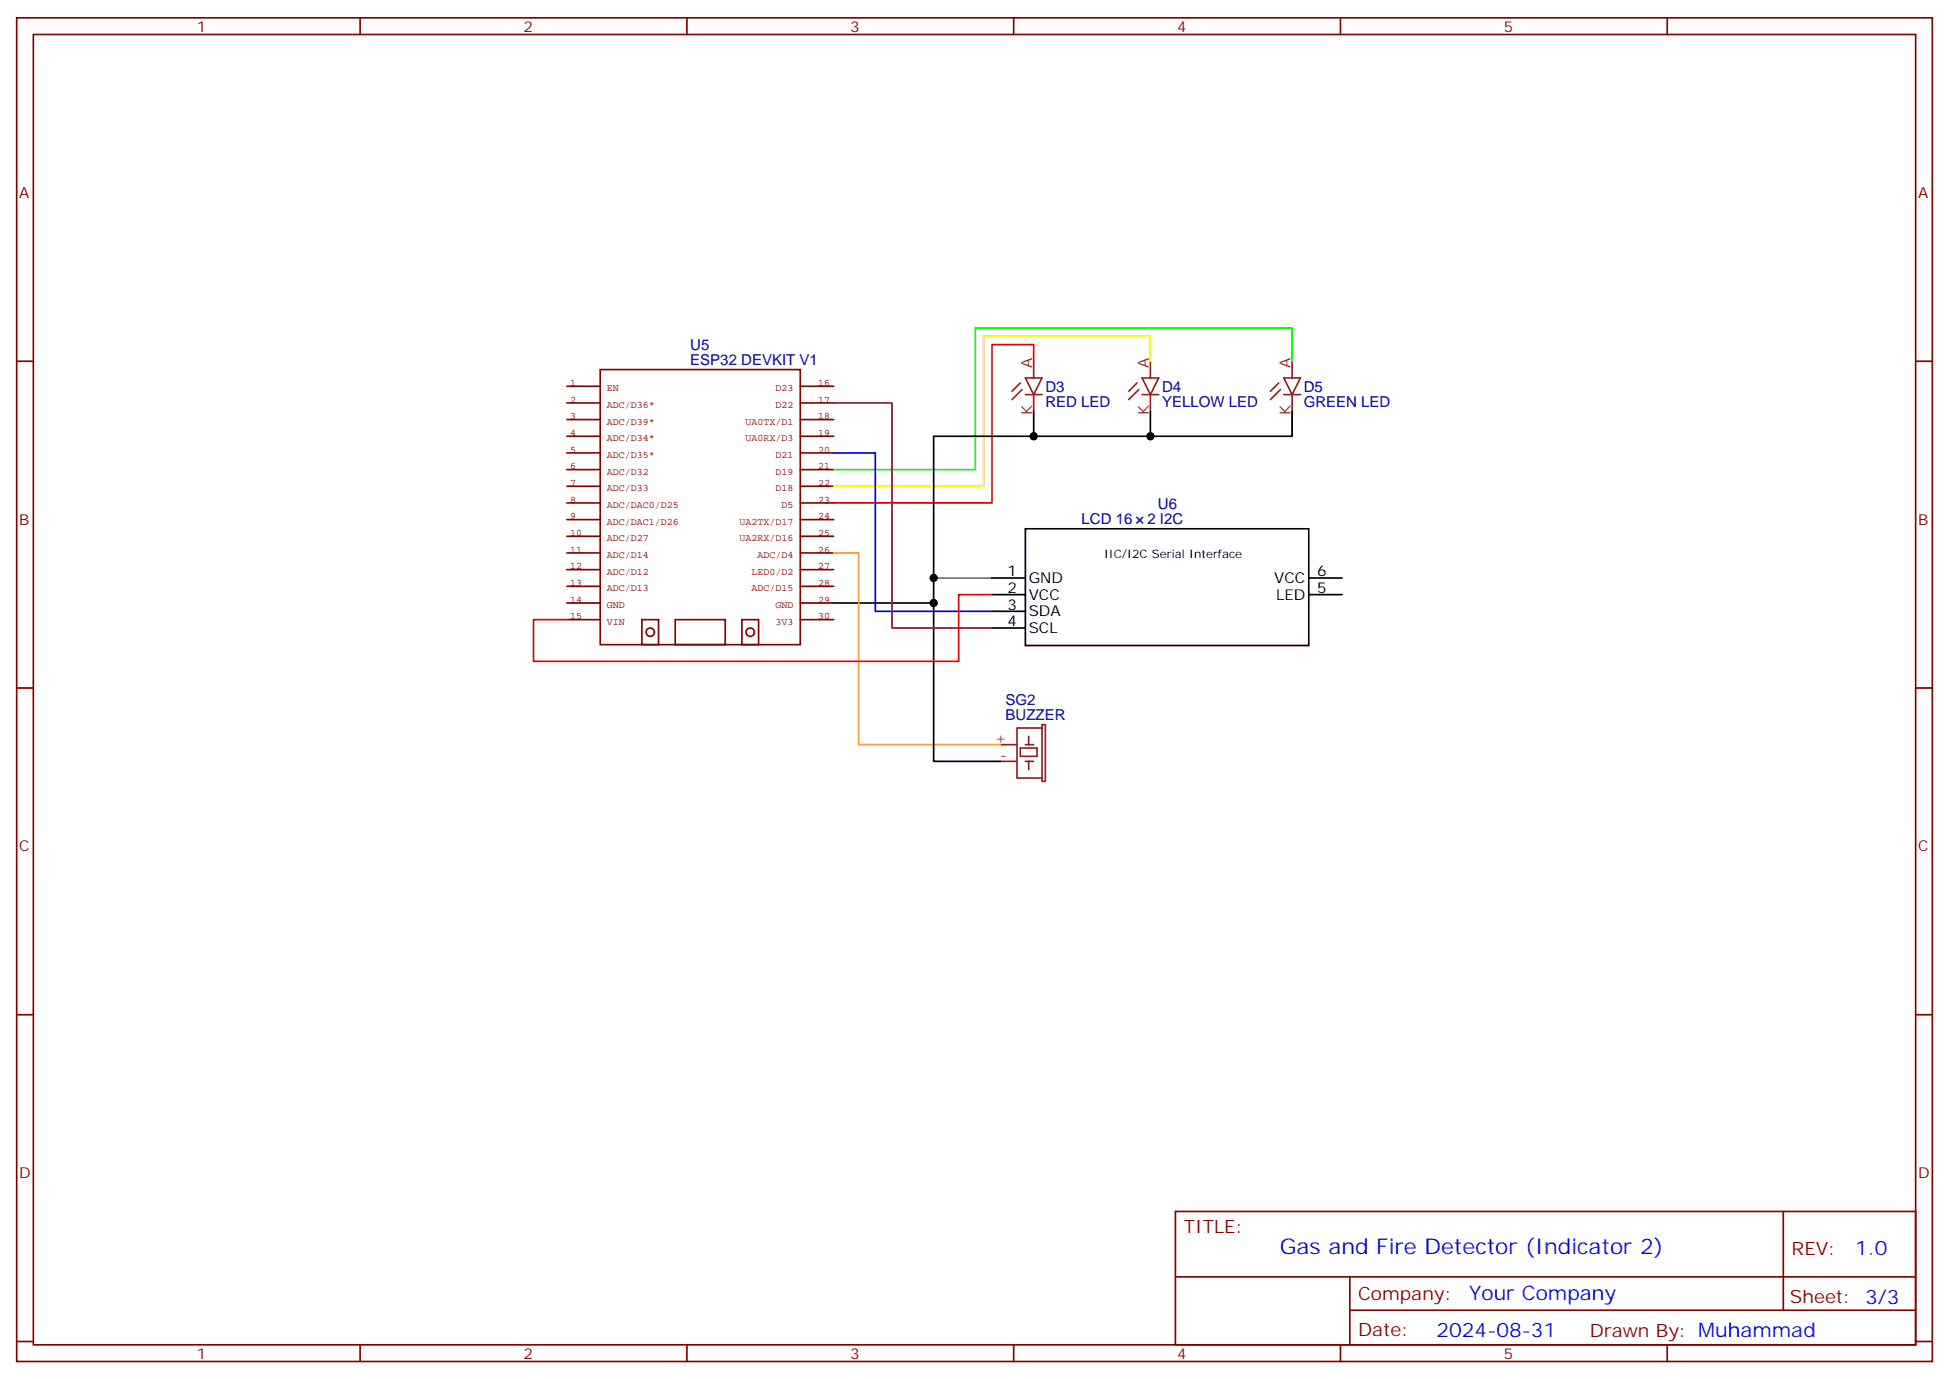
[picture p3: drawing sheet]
<svg xmlns="http://www.w3.org/2000/svg" width="412mm" height="292mm" viewBox="0 0 412 292" stroke-linecap="round" stroke-linejoin="round" font-family="sans-serif">
<g fill="none" stroke="#870000" stroke-width=".35">
<path d="M3.5 3.8h405.4v284.3h-405.4zM7.1 7.3h398.2v277.3h-398.2zM76.2 3.8v3.5M145.3 3.8v3.5M214.5 3.8v3.5M283.6 3.8v3.5M352.8 3.8v3.5M3.5 76.4h3.6M405.3 76.4h3.6M3.5 145.6h3.6M405.3 145.6h3.6M3.5 214.7h3.6"/>
<path d="M405.3 214.7h3.6M248.7 256.4h156.6v28.2h-156.6zM377.3 256.4v20.9M248.7 270.2h156.5M285.6 277.3h119.6M285.6 270.2v14.1M3.5 283.9h3.6M76.2 284.6v3.5M145.3 284.6v3.5M214.5 284.6v3.5M283.6 284.6v3.5M352.8 284.6v3.5"/>
<path d="M405.3 283.9h3.6"/>
</g>
<g fill="none" stroke="#850000" stroke-width=".35">
<path d="M127 78.2h42.3v58.2h-42.3zM119.9 81.7h7.1M119.9 85.3h7.1M119.9 88.8h7.1M119.9 92.3h7.1M119.9 95.8h7.1M119.9 99.4h7.1M169.3 81.7h7.1M169.3 85.3h7.1M169.3 88.8h7.1M169.3 92.3h7.1M169.3 95.8h7.1"/>
<path d="M169.3 99.4h7.1M119.9 113.5h7.1M119.9 117h7.1M119.9 102.9h7.1M119.9 106.4h7.1M119.9 110h7.1M169.3 113.5h7.1M169.3 117h7.1M169.3 102.9h7.1M169.3 106.4h7.1M169.3 110h7.1M119.9 120.5h7.1"/>
<path d="M119.9 124.1h7.1M119.9 127.6h7.1M119.9 131.1h7.1M135.8 131.1h3.5v5.3h-3.5zM142.9 131.1h10.6v5.3h-10.6zM157 131.1h3.5v5.3h-3.5zM169.3 120.5h7.1M169.3 124.1h7.1M169.3 127.6h7.1M169.3 131.1h7.1"/>
<circle cx="137.6" cy="133.8" r=".88"/>
<circle cx="158.7" cy="133.8" r=".88"/>
</g>
<path d="M218.7 87v5.3M243.4 87v5.3M273.4 87v5.3h-75.8v35.3h-21.2M217 111.9h59.9v24.7h-59.9zM197.6 127.6v33.5h14.1M209.9 125.8h7.1M209.9 132.9h7.1M209.9 129.4h7.1M209.9 122.3h7.1M276.9 125.8h7.1M276.9 122.3h7.1" fill="none" stroke="#000" stroke-width=".35"/>
<g fill="none" stroke="#8c2424" stroke-width=".35">
<path d="M217 80h3.5l-1.8 3.5zM218.7 76.4v3.6M241.7 80h3.5l-1.8 3.5zM243.4 76.4v3.6M271.6 80h3.6l-1.8 3.5zM273.4 76.4v3.6M215.9 81l-1.8 1.8M216.3 82.4l-2.2 2.2M217 83.5h3.5M218.7 83.5v3.5M240.6 81l-1.8 1.8M240.9 82.4l-2.1 2.2"/>
<path d="M241.7 83.5h3.5M243.4 83.5v3.5M270.6 81l-1.8 1.8M270.9 82.4l-2.1 2.2M271.6 83.5h3.6M273.4 83.5v3.5M211.7 157.6h3.5M215.9 158.3h3.5v1.8h-3.5zM217 157.6h1.7M217.7 155.8v1.8M220.5 154.1h-5.3v10.5h5.3M220.5 153.4h.7v11.9h-.7z"/>
<path d="M211.7 161.1h3.5M217 161.1h1.7M217.7 161.1v1.8"/>
</g>
<path d="M218.7 76.4v-3.5h-8.8v33.5h-33.5M209.9 125.8h-7.1v14.1h-89.9v-8.8h7" fill="none" stroke="#f00" stroke-width=".35"/>
<path d="M243.4 76.4v-5.2h-35.3v31.7h-31.7" fill="none" stroke="#ff0" stroke-width=".35"/>
<path d="M273.4 76.4v-7h-67v30h-30" fill="none" stroke="#0f0" stroke-width=".35"/>
<path d="M197.6 122.3h12.3" fill="none" stroke="#008700" stroke-width=".35"/>
<path d="M176.4 117h5.3v40.6h30" fill="none" stroke="#ffa600" stroke-width=".35"/>
<path d="M176.4 95.8h8.8v33.6h24.7" fill="none" stroke="#00f" stroke-width=".35"/>
<path d="M176.4 85.3h12.3v47.6h21.2" fill="none" stroke="#800080" stroke-width=".35"/>
<g fill="#000">
<circle cx="218.7" cy="92.3" r=".88"/>
<circle cx="243.4" cy="92.3" r=".88"/>
<circle cx="197.6" cy="127.6" r=".88"/>
<circle cx="197.6" cy="122.3" r=".88"/>
</g>
<text font-size="4.6" fill="#00f" x="270.8" y="265.4">Gas and Fire Detector (Indicator 2)</text>
<g font-size="4.2" fill="#00f">
<text x="392.5" y="265.6">1.0</text>
<text x="310.9" y="275.2">Your Company</text>
<text x="304" y="283">2024-08-31</text>
</g>
<g font-size="3.9" fill="#800">
<text x="250.5" y="260.9">TITLE:</text>
<text x="379.1" y="265.6">REV:</text>
<text x="287.4" y="275.1">Company:</text>
<text x="378.7" y="275.8">Sheet: 3/3</text>
<text x="287.4" y="282.8">Date:</text>
<text x="336.4" y="282.9">Drawn By: Muhammad</text>
</g>
<g font-size="3.2" fill="#800">
<text x="41.6" y="6.8">1</text>
<text x="110.8" y="6.8">2</text>
<text x="179.9" y="6.8">3</text>
<text x="249.1" y="6.8">4</text>
<text x="318.2" y="6.8">5</text>
<text x="4.1" y="41.9">A</text>
<text x="405.9" y="41.9">A</text>
<text x="4.1" y="111">B</text>
<text x="405.9" y="111">B</text>
<text x="4.1" y="180.2">C</text>
<text x="405.9" y="180.2">C</text>
<text x="4.1" y="249.3">D</text>
<text x="405.9" y="249.3">D</text>
<text x="41.6" y="287.6">1</text>
<text x="110.8" y="287.6">2</text>
<text x="179.9" y="287.6">3</text>
<text x="249.1" y="287.6">4</text>
<text x="318.2" y="287.6">5</text>
</g>
<g font-size="3.2" fill="#000080">
<text x="146.1" y="77.2">ESP32 DEVKIT V1</text>
<text x="146.1" y="74">U5</text>
<text x="221.2" y="82.9">D3</text>
<text x="245.9" y="82.9">D4</text>
<text x="275.9" y="82.9">D5</text>
<text x="221.2" y="86">RED LED</text>
<text x="245.9" y="86">YELLOW LED</text>
<text x="275.9" y="86">GREEN LED</text>
<text x="245" y="107.7">U6</text>
<text x="228.8" y="110.8">LCD 16</text>
<text x="242.8" y="110.8">2 I2C</text>
<text x="212.8" y="149.2">SG2</text>
<text x="212.8" y="152.3">BUZZER</text>
</g>
<g font-size="3.2" fill="#8d2323">
<text x="218.4" y="77.9" transform="rotate(-90 218.4 77.9)">A</text>
<text x="243.1" y="77.9" transform="rotate(-90 243.1 77.9)">A</text>
<text x="273" y="77.9" transform="rotate(-90 273 77.9)">A</text>
<text x="218.4" y="87.8" transform="rotate(-90 218.4 87.8)">K</text>
<text x="243.1" y="87.8" transform="rotate(-90 243.1 87.8)">K</text>
<text x="273" y="87.8" transform="rotate(-90 273 87.8)">K</text>
<text x="210.5" y="157.2">+</text>
<text x="211.6" y="160.8">-</text>
</g>
<g font-size="3.2">
<text x="213.2" y="125.5">2</text>
<text x="213.2" y="122">1</text>
<text x="217.7" y="123.4">GND</text>
<text x="269.6" y="123.4">VCC</text>
<text x="278.7" y="125.5">5</text>
<text x="278.7" y="122">6</text>
<text x="213.2" y="129">3</text>
<text x="217.7" y="130.4">SDA</text>
<text x="217.7" y="126.9">VCC</text>
<text x="270" y="126.9">LED</text>
<text x="213.2" y="132.5">4</text>
<text x="217.7" y="133.9">SCL</text>
</g>
<text font-size="2.5" x="233.6" y="118.1">IIC/I2C Serial Interface</text>
<g font-size="2.1" fill="#840000">
<text x="120.6" y="81.7">1</text>
<text x="128.4" y="82.8">EN</text>
<text x="164.1" y="82.8">D23</text>
<text x="173.1" y="81.7">16</text>
<text x="120.6" y="85.2">2</text>
<text x="120.6" y="88.8">3</text>
<text x="128.4" y="86.3">ADC/D36*</text>
<text x="128.4" y="89.9">ADC/D39*</text>
<text x="157.8" y="89.9">UA0TX/D1</text>
<text x="164.1" y="86.3">D22</text>
<text x="173.1" y="85.2">17</text>
<text x="173.1" y="88.8">18</text>
<text x="120.6" y="92.3">4</text>
<text x="120.6" y="95.8">5</text>
<text x="128.4" y="93.4">ADC/D34*</text>
<text x="157.8" y="93.4">UA0RX/D3</text>
<text x="173.1" y="92.3">19</text>
<text x="173.1" y="95.8">20</text>
<text x="120.6" y="99.3">6</text>
<text x="128.4" y="96.9">ADC/D35*</text>
<text x="128.4" y="100.4">ADC/D32</text>
<text x="164.1" y="96.9">D21</text>
<text x="164.1" y="100.4">D19</text>
<text x="173.1" y="99.3">21</text>
<text x="120.6" y="102.9">7</text>
<text x="120.6" y="106.4">8</text>
<text x="128.4" y="104">ADC/D33</text>
<text x="128.4" y="107.5">ADC/DAC0/D25</text>
<text x="164.1" y="104">D18</text>
<text x="165.4" y="107.5">D5</text>
<text x="173.1" y="102.9">22</text>
<text x="173.1" y="106.4">23</text>
<text x="120.6" y="113.5">10</text>
<text x="120.6" y="109.9">9</text>
<text x="128.4" y="111">ADC/DAC1/D26</text>
<text x="156.5" y="111">UA2TX/D17</text>
<text x="173.1" y="109.9">24</text>
<text x="173.1" y="113.5">25</text>
<text x="120.6" y="117">11</text>
<text x="128.4" y="114.5">ADC/D27</text>
<text x="128.4" y="118.1">ADC/D14</text>
<text x="156.5" y="114.5">UA2RX/D16</text>
<text x="160.3" y="118.1">ADC/D4</text>
<text x="173.1" y="117">26</text>
<text x="120.6" y="120.5">12</text>
<text x="120.6" y="124">13</text>
<text x="128.4" y="121.6">ADC/D12</text>
<text x="128.4" y="125.1">ADC/D13</text>
<text x="159" y="121.6">LED0/D2</text>
<text x="159" y="125.1">ADC/D15</text>
<text x="173.1" y="120.5">27</text>
<text x="173.1" y="124">28</text>
<text x="120.6" y="127.6">14</text>
<text x="120.6" y="131.1">15</text>
<text x="128.4" y="128.7">GND</text>
<text x="164.1" y="128.7">GND</text>
<text x="173.1" y="127.6">29</text>
<text x="173.1" y="131.1">30</text>
<text x="128.4" y="132.2">VIN</text>
<text x="164.1" y="132.2">3V3</text>
</g>
</svg>
